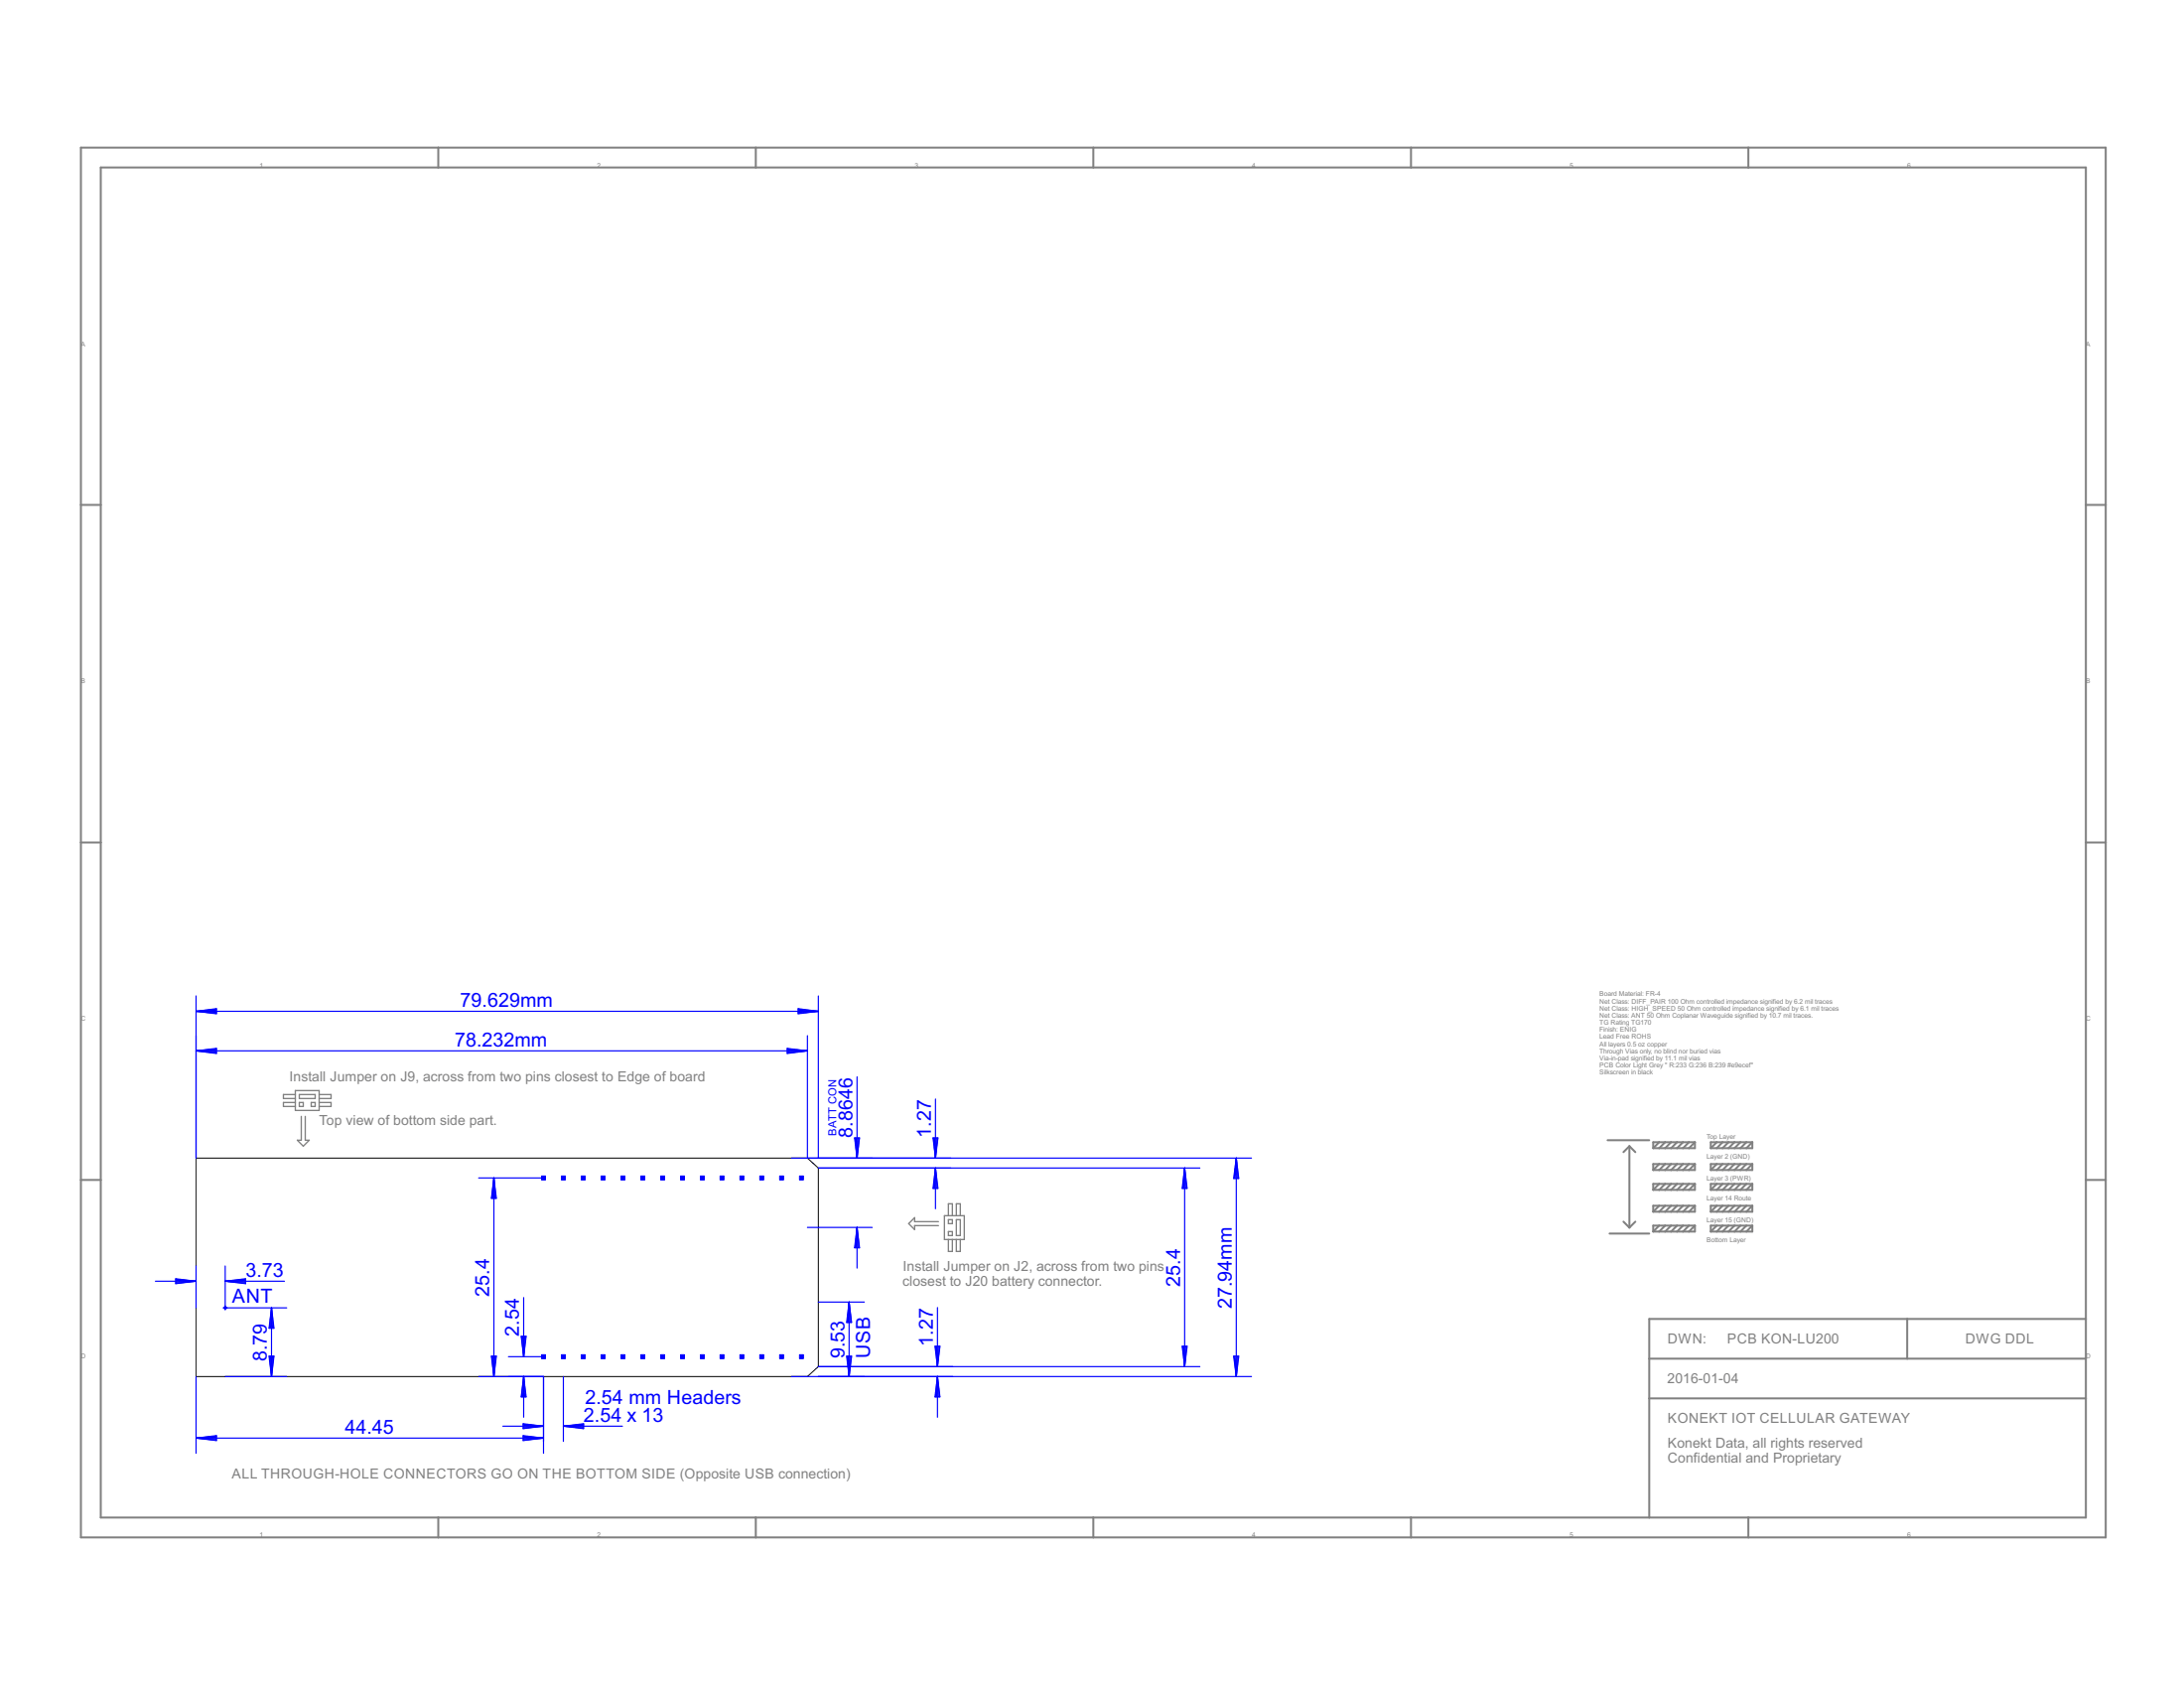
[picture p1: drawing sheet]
<svg xmlns="http://www.w3.org/2000/svg" width="279mm" height="216mm" viewBox="0 0 279 216" stroke-linecap="round" stroke-linejoin="round" font-family="sans-serif">
<path d="M25.1 148.1h78.2l1.4 1.3v25.4l-1.4 1.3h-78.2z" fill="none" stroke="#000" stroke-width=".13"/>
<g fill="none" stroke="#00f" stroke-width=".15">
<path d="M25.1 127.4v20.7M25.1 129.3h79.6M25.1 129.3l2.6-.3v.7zM25.1 134.4l2.6-.3v.6zM25.1 129.3l2.6 .2M25.1 129.3l2.6 .3M25.1 134.4h78.2M25.1 134.4l2.6 .2M25.1 134.4l2.6 .3M27.7 129.2l-2.6 .1M27.7 129.1l-2.6 .2M27.7 134.3l-2.6 .1"/>
<path d="M27.7 134.2l-2.6 .2M100.7 134.1l2.6 .3-2.6 .3zM100.7 134.3l2.6 .1M100.7 134.2l2.6 .2M102.1 129l2.6 .3-2.6 .4zM102.1 129.2l2.6 .1M102.1 129.1l2.6 .2M103.3 132.5v15.6M103.3 134.4l-2.6 .2M103.3 134.4l-2.6 .3M104.7 127.4v20.7M104.7 129.3l-2.6 .2"/>
<path d="M104.7 129.3l-2.6 .3M109.6 137.7v10.4M61.2 150.7h8.3M63.2 150.7v25.4M63.2 150.7l.3 2.6h-.6zM63.2 150.7l-.1 2.6M63.2 150.7l.1 2.6M63.2 150.7l-.3 2.6M63.2 150.7l.2 2.6M101.3 148.1h58.8M103.3 157h8.3M104.7 149.4h48.8"/>
<path d="M109.3 145.5h.7l-.4 2.6zM109.4 145.5l.2 2.6M109.5 145.5l.1 2.6M109.6 157v5.2M109.6 157l.4 2.6h-.7zM109.6 157l-.1 2.6M109.6 157l.2 2.6M109.6 157l-.2 2.6M109.6 157l.3 2.6M109.8 145.5l-.2 2.6M109.9 145.5l-.3 2.6M119.4 145.5h.6l-.3 2.6z"/>
<path d="M119.4 145.5l.3 2.6M119.5 145.5l.2 2.6M119.7 149.4l.3 2.6h-.6zM119.7 140.6v7.5M119.7 149.4v5.2M119.7 149.4l-.2 2.6M119.7 149.4l.1 2.6M119.7 149.4l-.3 2.6M119.7 149.4l.2 2.6M119.8 145.5l-.1 2.6M119.9 145.5l-.2 2.6M151.6 149.4v25.4"/>
<path d="M151.6 149.4l.3 2.6h-.7zM151.6 149.4l-.2 2.6M151.6 149.4l.1 2.6M151.6 149.4l-.3 2.6M151.6 149.4l.2 2.6M158.2 148.1v28M158.2 148.1l.3 2.6h-.7zM158.2 148.1l-.2 2.6M158.2 148.1l.1 2.6M158.2 148.1l-.3 2.6M158.2 148.1l.2 2.6M19.9 163.9h5.2"/>
<path d="M22.5 163.6l2.6 .3-2.6 .3zM22.5 163.7l2.6 .2M22.5 163.6l2.6 .3M25.1 161.9v5.4M25.1 176.1v9.8M25.1 163.9l-2.6 .1M25.1 163.9l-2.6 .2M28.8 176.1h7.9M28.8 161.9v5.4h7.9M28.8 163.9h7.6M28.8 163.9l2.6-.3v.6zM28.8 163.9l2.6 .1"/>
<path d="M28.8 163.9l2.6 .2M31.4 163.7l-2.6 .2M31.4 163.6l-2.6 .3M34.4 173.5h.7l-.4 2.6zM34.5 173.5l.2 2.6M34.6 173.5l.1 2.6M34.7 167.3v8.8M34.7 167.3l.4 2.6h-.7zM34.7 167.3l-.1 2.6M34.7 167.3l.2 2.6M34.7 167.3l-.2 2.6M34.7 167.3l.3 2.6"/>
<path d="M34.9 173.5l-.2 2.6M35 173.5l-.3 2.6M61.2 176.1h8.3v9.8M62.9 173.5h.6l-.3 2.6zM62.9 173.5l.3 2.6M63.1 173.5l.1 2.6M63.3 173.5l-.1 2.6M63.4 173.5l-.2 2.6M65 173.5h4.5M66.7 170.9h.6l-.3 2.6zM66.7 170.9l.3 2.6M66.9 170.9l.1 2.6"/>
<path d="M67 176.1l.3 2.6h-.6zM67 166v7.5M67 176.1v5.2M67 176.1l-.1 2.6M67 176.1l.1 2.6M67 176.1l-.3 2.6M67 176.1l.2 2.6M67.1 170.9l-.1 2.6M67.2 170.9l-.2 2.6M72.1 176.1v8.3M101.3 176.1h58.8M104.7 174.8h48.8"/>
<path d="M104.7 166.5h5.9M108.3 173.5h.6l-.3 2.6zM108.4 173.5l.2 2.6M108.5 173.5l.1 2.6M108.6 166.5v9.6M108.6 166.5l.3 2.6h-.6zM108.6 166.5l-.1 2.6M108.6 166.5l.2 2.6M108.6 166.5l-.2 2.6M108.6 166.5l.3 2.6M108.8 173.5l-.2 2.6M108.9 173.5l-.3 2.6"/>
<path d="M119.6 172.2h.6l-.3 2.6zM119.7 172.2l.2 2.6M119.8 172.2l.1 2.6M119.9 167.2v7.6M119.9 176.1v5.2M119.9 176.1l.3 2.6h-.6zM119.9 176.1l-.1 2.6M119.9 176.1l.2 2.6M119.9 176.1l-.2 2.6M119.9 176.1l.3 2.6M120.1 172.2l-.2 2.6M120.2 172.2l-.3 2.6"/>
<path d="M151.2 172.2h.7l-.3 2.6zM151.3 172.2l.3 2.6M151.4 172.2l.2 2.6M151.7 172.2l-.1 2.6M151.8 172.2l-.2 2.6M157.8 173.5h.7l-.3 2.6zM157.9 173.5l.3 2.6M158 173.5l.2 2.6M158.3 173.5l-.1 2.6M158.4 173.5l-.2 2.6M25.1 183.9l2.6-.3v.7zM25.1 183.9h44.4"/>
<path d="M25.1 183.9l2.6 .2M25.1 183.9l2.6 .3M27.7 183.8l-2.6 .1M27.7 183.7l-2.6 .2M64.3 182.4h5.2M66.9 183.6l2.6 .3-2.6 .4zM66.9 182.1l2.6 .3-2.6 .3zM66.9 183.8l2.6 .1M66.9 183.7l2.6 .2M66.9 182.3l2.6 .1M66.9 182.2l2.6 .2M69.5 183.9l-2.6 .2"/>
<path d="M69.5 183.9l-2.6 .3M69.5 182.4l-2.6 .1M69.5 182.4l-2.6 .3M72.1 182.4h7.5M72.1 182.4l2.6-.3v.6zM72.1 182.4l2.6 .1M72.1 182.4l2.6 .3M74.7 182.3l-2.6 .1M74.7 182.2l-2.6 .2"/>
</g>
<path d="M28.6 167.3h.4M28.8 167.1v.4" fill="none" stroke="#00f" stroke-width=".25"/>
<g fill="#00f" stroke="#00f" stroke-width=".13">
<path d="M99.7 150.4h.5v.5h-.5z"/>
<path d="M97.2 150.4h.5v.5h-.5z"/>
<path d="M94.7 150.4h.5v.5h-.5z"/>
<path d="M92.1 150.4h.5v.5h-.5z"/>
<path d="M89.6 150.4h.5v.5h-.5z"/>
<path d="M102.3 150.4h.5v.5h-.5z"/>
<path d="M99.7 173.3h.5v.5h-.5z"/>
<path d="M97.2 173.3h.5v.5h-.5z"/>
<path d="M94.7 173.3h.5v.5h-.5z"/>
<path d="M92.1 173.3h.5v.5h-.5z"/>
<path d="M89.6 173.3h.5v.5h-.5z"/>
<path d="M102.3 173.3h.5v.5h-.5z"/>
<path d="M79.4 173.3h.5v.5h-.5z"/>
<path d="M76.9 173.3h.5v.5h-.5z"/>
<path d="M74.4 173.3h.5v.5h-.5z"/>
<path d="M71.8 173.3h.5v.5h-.5z"/>
<path d="M69.3 173.3h.5v.5h-.5z"/>
<path d="M82 173.3h.5v.5h-.5z"/>
<path d="M84.5 173.3h.5v.5h-.5z"/>
<path d="M87.1 173.3h.5v.5h-.5z"/>
<path d="M79.4 150.4h.5v.5h-.5z"/>
<path d="M76.9 150.4h.5v.5h-.5z"/>
<path d="M74.4 150.4h.5v.5h-.5z"/>
<path d="M71.8 150.4h.5v.5h-.5z"/>
<path d="M69.3 150.4h.5v.5h-.5z"/>
<path d="M82 150.4h.5v.5h-.5z"/>
<path d="M84.5 150.4h.5v.5h-.5z"/>
<path d="M87.1 150.4h.5v.5h-.5z"/>
</g>
<g fill="none" stroke="#808080" stroke-width=".25">
<path d="M10.4 18.9h259v177.7h-259zM56.1 18.9v2.5M96.7 18.9v2.5M139.9 18.9v2.5M180.5 18.9v2.5M223.7 18.9v2.5M12.9 21.4h253.9v172.7h-253.9zM10.4 64.6h2.5M266.8 64.6h2.6M10.4 107.8h2.5M266.8 107.8h2.6M10.4 150.9h2.5"/>
<path d="M205.7 145.8h5.3M205.9 157.8h5.1M207.7 156.3l.7 .7M208.4 146.6l-.7 .8M208.4 146.6l.8 .8M208.4 146.6v10.4M209.2 156.3l-.8 .7M212.3 146.1l-.8 .8M212.3 148.9l-.8 .7M212.3 151.4l-.8 .8M212.3 154.2l-.8 .8M212.3 156.8l-.8 .7"/>
<path d="M213 154.2l-.7 .8M213 146.1l-.7 .8M213 148.9l-.7 .7M213 151.4l-.7 .8M213 156.8l-.7 .7M213.8 154.2l-.8 .8M213.8 146.1l-.8 .8M213.8 148.9l-.8 .7M213.8 151.4l-.8 .8M213.8 156.8l-.8 .7M214.5 154.2l-.7 .8M214.5 146.1l-.7 .8"/>
<path d="M214.5 148.9l-.7 .7M214.5 151.4l-.7 .8M214.5 156.8l-.7 .7M215.3 154.2l-.8 .8M215.3 146.1l-.8 .8M215.3 148.9l-.8 .7M215.3 151.4l-.8 .8M215.3 156.8l-.8 .7M216.1 154.2l-.8 .8M216.1 146.1l-.8 .8M216.1 148.9l-.8 .7M216.1 151.4l-.8 .8"/>
<path d="M216.1 156.8l-.8 .7M216.8 146.1h-5.3v.8M216.8 146.1v.8h-5.3M216.8 148.9l-.7 .7M216.8 148.9h-5.3v.7M216.8 148.9v.7h-5.3M216.8 151.4h-5.3v.8M216.8 151.4v.8h-5.3M216.8 154.2l-.7 .8M216.8 154.2h-5.3v.8M216.8 154.2v.8h-5.3M216.8 156.8h-5.3v.7"/>
<path d="M216.8 156.8v.7h-5.3M216.8 146.1l-.7 .8M216.8 151.4l-.7 .8M216.8 156.8l-.7 .7M219.6 146.1l-.7 .8M219.6 148.9l-.7 .7M219.6 151.4l-.7 .8M219.6 154.2l-.7 .8M219.6 156.8l-.7 .7M220.4 146.1l-.8 .8M220.4 148.9l-.8 .7M220.4 151.4l-.8 .8"/>
<path d="M220.4 154.2l-.8 .8M220.4 156.8l-.8 .7M221.1 146.1l-.7 .8M221.1 148.9l-.7 .7M221.1 151.4l-.7 .8M221.1 154.2l-.7 .8M221.1 156.8l-.7 .7M221.9 146.1l-.8 .8M221.9 148.9l-.8 .7M221.9 151.4l-.8 .8M221.9 154.2l-.8 .8M221.9 156.8l-.8 .7"/>
<path d="M222.7 146.1l-.8 .8M222.7 148.9l-.8 .7M222.7 151.4l-.8 .8M222.7 154.2l-.8 .8M222.7 156.8l-.8 .7M223.4 146.1l-.7 .8M223.4 148.9l-.7 .7M223.4 151.4l-.7 .8M223.4 154.2l-.7 .8M223.4 156.8l-.7 .7M224.2 146.1h-5.3v.8M224.2 146.1v.8h-5.3"/>
<path d="M224.2 148.9v.7h-5.3M224.2 151.4v.8h-5.3M224.2 154.2v.8h-5.3M224.2 156.8v.7h-5.3M224.2 148.9h-5.3v.7M224.2 151.4h-5.3v.8M224.2 154.2h-5.3v.8M224.2 156.8h-5.3v.7M224.2 146.1l-.8 .8M224.2 148.9l-.8 .7M224.2 151.4l-.8 .8M224.2 154.2l-.8 .8"/>
<path d="M224.2 156.8l-.8 .7M266.8 150.9h2.6M211 173.8h55.8M211 178.9h55.8M244 168.7v5.1M266.8 168.7h-55.8v25.4M56.1 194.1v2.5M96.7 194.1v2.5M139.9 194.1v2.5M180.5 194.1v2.5M223.7 194.1v2.5"/>
</g>
<g fill="none" stroke="#808080" stroke-width=".17">
<path d="M37.8 139.5h3v2.5h-3zM37.8 140h-1.5v.5h1.5M38.3 140h2v.5h-2zM40.8 140h1.6v.5h-1.6M37.8 141h-1.5v.5h1.5M38.3 141h.5v.5h-.5zM38.5 142.8v3h-.5l.8 .8 .8-.8h-.5v-3M39.8 141h.5v.5h-.5zM40.8 141h1.6v.5h-1.6M120.1 156.3h-3.1v-.6l-.8 .8 .8 .8v-.5h3.1M120.8 155.5h2.6v3h-2.6zM121.3 155.5v-1.5h.5v1.5"/>
<path d="M121.3 156h.5v.5h-.5zM121.3 157.5h.5v.5h-.5zM121.3 158.5v1.6h.5v-1.6M122.3 156h.6v2h-.6zM122.3 155.5v-1.5h.6v1.5M122.3 158.5v1.6h.6v-1.6"/>
</g>
<g font-size="2.8" fill="#00f">
<text x="58.9" y="128.8">79.629mm</text>
<text x="58.2" y="133.8">78.232mm</text>
<text x="109.1" y="145.5" transform="rotate(-90 109.1 145.5)">8.8646</text>
<text x="119.1" y="145.5" transform="rotate(-90 119.1 145.5)">1.27</text>
<text x="29.7" y="166.7">ANT</text>
<text x="31.4" y="163.3">3.73</text>
<text x="62.6" y="165.8" transform="rotate(-90 62.6 165.8)">25.4</text>
<text x="151" y="164.6" transform="rotate(-90 151 164.6)">25.4</text>
<text x="157.6" y="167.4" transform="rotate(-90 157.6 167.4)">27.94mm</text>
<text x="66.4" y="170.9" transform="rotate(-90 66.4 170.9)">2.54</text>
<text x="108.1" y="173.8" transform="rotate(-90 108.1 173.8)">9.53</text>
<text x="111.3" y="173.7" transform="rotate(-90 111.3 173.7)">USB</text>
<text x="119.4" y="172.2" transform="rotate(-90 119.4 172.2)">1.27</text>
<text x="34.2" y="174.2" transform="rotate(-90 34.2 174.2)">8.79</text>
<text x="74.9" y="179.6">2.54 mm Headers</text>
<text x="44.1" y="183.4">44.45</text>
<text x="74.7" y="181.8">2.54 x 13</text>
</g>
<g font-size="2" fill="#808080">
<text x="37" y="138.3">Install Jumper on J9, across from two pins closest to Edge of board</text>
<text x="40.8" y="143.9">Top view of bottom side part.</text>
<text x="115.5" y="164.5">closest to J20 battery connector.</text>
<text x="115.5" y="162.6">Install Jumper on J2, across from two pins</text>
<text x="213.3" y="171.8">DWN:</text>
<text x="221" y="171.8">PCB KON-LU200</text>
<text x="251.4" y="171.8">DWG DDL</text>
<text x="213.3" y="176.9">2016-01-04</text>
<text x="213.3" y="182">KONEKT IOT CELLULAR GATEWAY</text>
<text x="213.3" y="185.2">Konekt Data, all rights reserved</text>
<text x="29.7" y="189.1">ALL THROUGH-HOLE CONNECTORS GO ON THE BOTTOM SIDE (Opposite USB connection)</text>
<text x="213.3" y="187.1">Confidential and Proprietary</text>
</g>
<text font-size="1.6" fill="#00f" x="107" y="145.3" transform="rotate(-90 107 145.3)">BATT CON</text>
<g font-size="1" fill="#808080">
<text x="33.2" y="21.4">1</text>
<text x="76.4" y="21.4">2</text>
<text x="117" y="21.4">3</text>
<text x="160.2" y="21.4">4</text>
<text x="200.8" y="21.4">5</text>
<text x="244" y="21.4">6</text>
<text x="10.4" y="44.3">A</text>
<text x="266.9" y="44.3">A</text>
<text x="10.4" y="87.4">B</text>
<text x="266.9" y="87.4">B</text>
<text x="10.4" y="130.6">C</text>
<text x="204.6" y="127.4">Board Material: FR-4</text>
<text x="204.6" y="128.3">Net Class: DIFF_PAIR 100 Ohm controlled impedance signified by 6.2 mil traces</text>
<text x="204.6" y="129.2">Net Class: HIGH_SPEED 50 Ohm controlled impedance signified by 6.1 mil traces</text>
<text x="204.6" y="130.2">Net Class: ANT 50 Ohm Coplanar Waveguide signified by 10.7 mil traces.</text>
<text x="204.6" y="131.1">TG Rating TG170</text>
<text x="204.6" y="132">Finish: ENIG</text>
<text x="266.9" y="130.6">C</text>
<text x="204.6" y="132.9">Lead Free ROHS</text>
<text x="204.6" y="133.8">All layers 0.5 oz copper</text>
<text x="204.6" y="134.7">Through Vias only, no blind nor buried vias</text>
<text x="204.6" y="135.6">Via-in-pad signified by 11.1 mil vias</text>
<text x="204.6" y="136.5">PCB Color Light Grey &quot; R:233 G:236 B:239 #e9ecef&quot;</text>
<text x="204.6" y="137.4">Silkscreen in black</text>
<text x="218.3" y="145.7">Top Layer</text>
<text x="218.3" y="148.3">Layer 2 (GND)</text>
<text x="218.3" y="151">Layer 3 (PWR)</text>
<text x="218.3" y="153.6">Layer 14 Route</text>
<text x="218.3" y="156.4">Layer 15 (GND)</text>
<text x="218.3" y="158.9">Bottom Layer</text>
<text x="10.4" y="173.8">D</text>
<text x="266.9" y="173.8">D</text>
<text x="33.2" y="196.6">1</text>
<text x="76.4" y="196.6">2</text>
<text x="160.2" y="196.6">4</text>
<text x="200.8" y="196.6">5</text>
<text x="244" y="196.6">6</text>
</g>
</svg>
